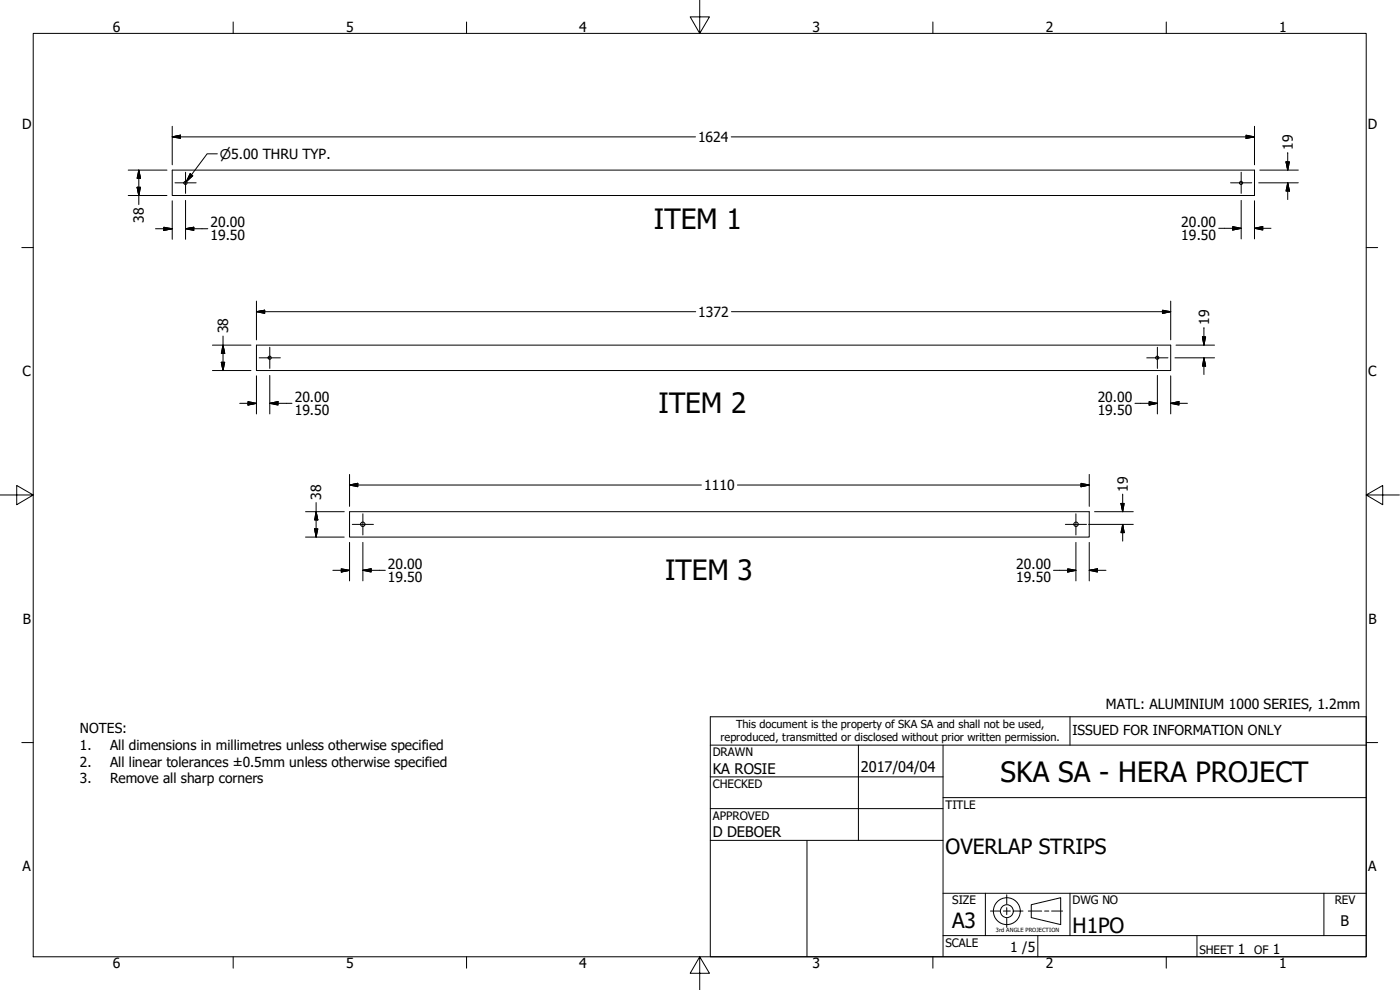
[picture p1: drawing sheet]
<svg xmlns="http://www.w3.org/2000/svg" width="420mm" height="297mm" viewBox="0 0 420 297" stroke-linecap="round" stroke-linejoin="round" font-family="sans-serif">
<!-- layer: Visible (ANSI) -->
<g fill="none" stroke="#000" stroke-width=".3">
<path d="M51.7 51h324.8v7.7h-324.8zM77 103.6h274.3v7.6h-274.3zM104.9 153.5h222v7.6h-222z"/>
<circle cx="55.7" cy="54.9" r=".48"/>
<circle cx="372.5" cy="54.9" r=".48"/>
<circle cx="80.9" cy="107.3" r=".48"/>
<circle cx="347.3" cy="107.3" r=".48"/>
<circle cx="108.9" cy="157.3" r=".67"/>
<circle cx="322.9" cy="157.3" r=".67"/>
</g>
<!-- layer: Border (ANSI) -->
<g fill="none" stroke="#000" stroke-width=".3">
<path d="M10 10h400v277.1h-400zM70 6.6v3.4M140 6.6v3.4M210 0v10l-2.9-4.9h5.8l-2.9 4.9M280 6.6v3.4M350 6.6v3.4M6.5 74.3h3.5M410 74.3h3.4M0 148.5h10l-5-2.8v5.7l5-2.9M410 148.5l5 2.9v-5.7l-5 2.8h10M6.5 222.8h3.5M410 222.8h3.4"/>
<path d="M70 287.1v3.4M140 287.1v3.4M210 287.1l2.9 4.9h-5.8l2.9-4.9v9.9M280 287.1v3.4M350 287.1v3.4"/>
</g>
<!-- layer: Title (ANSI) -->
<g fill="none" stroke="#000" stroke-width=".3">
<path d="M213.2 215.1h196.8v72h-196.8zM321.1 215.1v8.5M213.2 233.1h69.8M213.2 223.6h196.8M257.6 223.6v28.5M283 239.3h127M283 223.6v63.5M213.2 242.6h69.8M213.2 252.1h69.8M242.2 252.1v35M283 268h127M295.7 268v12.7"/>
<path d="M321.1 268v12.7M397.3 268v12.7M283 280.7h127M311.5 280.7v6.4M359.2 280.7v6.4"/>
</g>
<!-- layer: Dimension (ANSI) -->
<g fill="none" stroke="#000" stroke-width=".3">
<path d="M51.7 37.9v11.6M376.5 37.9v11.6M38.5 58.7h11.6M38.5 51h11.6M41.1 56.2h1.1l-.5 2.5zM41.7 51l.5 2.5h-1.1zM41.7 51v10.4M51.7 41.1l2.5-.5v.9zM51.7 41.1h157M219.5 41.1h157M374 40.6l2.5 .5-2.5 .4zM377.8 54.8h11.8"/>
<path d="M378.1 51h11.5M386 48.6h1l-.5 2.4zM386.5 54.8l.5 2.5h-1zM386.5 45.8v5.2M386.5 54.8v5.1M46.7 68.6h5M49.1 68.2l2.6 .4-2.6 .5zM51.7 60.2v11.6M55.7 68.6l2.5-.4v.9zM55.7 68.6h6.7M55.7 60.1v11.7M365.8 68.5h6.7"/>
<path d="M370 68l2.5 .5-2.5 .5zM372.5 60.1v11.6M376.5 68.5l2.5-.5v1zM376.5 60.2v11.5M376.5 68.5h4.9M77 93.5l2.4-.4v.9zM77 93.5h131.8M77 90.3v11.7M219.5 93.5h131.8M348.9 93.1l2.4 .4-2.4 .5zM351.3 90.3v11.7M361.3 98.3v5.3"/>
<path d="M63.8 103.6h11.5M63.8 111.2h11.5M66.4 108.7h1l-.5 2.5zM66.9 103.6l.5 2.4h-1zM66.9 100.8v10.4M77 112.8v11.4M81 112.6v11.6M347.3 112.6v11.6M351.3 112.8v11.4M352.6 107.4h11.9M352.9 103.6h11.6M360.9 101.1h.9l-.5 2.5z"/>
<path d="M361.3 107.4l.5 2.4h-.9zM361.3 107.4v5M71.9 121h5.1M74.4 120.5l2.6 .5-2.6 .5zM81 121l2.4-.5v1zM81 121h6.6M340.6 121h6.7M344.9 120.5l2.4 .5-2.4 .5zM351.3 121l2.5-.5v1zM351.3 121h5.1M91.7 153.5h11.6M94.4 158.7h1l-.5 2.4z"/>
<path d="M94.9 153.5l.5 2.5h-1zM94.9 150.8v10.3M104.9 145.5l2.5-.5v1zM104.9 145.5h105.6M104.9 142.4v9.5M221.3 145.5h105.6M324.4 145l2.5 .5-2.5 .5zM326.7 157.3h13.4M326.9 142.4v9.5M328.5 153.5h11.6M336.4 151.1h1l-.5 2.4zM336.9 157.3l.5 2.5h-1z"/>
<path d="M336.9 148.3v5.2M336.9 157.3v5.1M91.7 161.1h11.6M99.9 171.1h5M102.4 170.7l2.5 .4-2.5 .5zM104.9 162.7v11.6M108.9 171.1l2.5-.4v.9zM108.9 171.1h6.7M108.9 162.7v11.6M316.2 171.1h6.7M320.4 170.7l2.5 .4-2.5 .5zM322.9 162.7v11.6"/>
<path d="M326.9 171.1l2.5-.4v.9zM326.9 162.7v11.6M326.9 171.1h5"/>
</g>
<g fill="#000" stroke="#000" stroke-width=".3">
<path d="M41.1 56.2l.6 2.5zM41.1 56.2h1.1l-.5 2.5zM41.7 51l.5 2.5zM41.7 51l.5 2.5h-1.1zM51.7 41.1l2.5-.5zM51.7 41.1l2.5-.5v.9zM374 41.5l2.5-.4zM374 40.6l2.5 .5-2.5 .4zM386 48.6l.5 2.4zM386 48.6h1l-.5 2.4zM386.5 54.8l.5 2.5zM386.5 54.8l.5 2.5h-1z"/>
<path d="M49.1 69.1l2.6-.5zM49.1 68.2l2.6 .4-2.6 .5zM55.7 68.6l2.5-.4zM55.7 68.6l2.5-.4v.9zM370 69l2.5-.5zM370 68l2.5 .5-2.5 .5zM376.5 68.5l2.5-.5zM376.5 68.5l2.5-.5v1zM77 93.5l2.4-.4zM77 93.5l2.4-.4v.9zM348.9 94l2.4-.5zM348.9 93.1l2.4 .4-2.4 .5z"/>
<path d="M66.4 108.7l.5 2.5zM66.4 108.7h1l-.5 2.5zM66.9 103.6l.5 2.4zM66.9 103.6l.5 2.4h-1zM360.9 101.1l.4 2.5zM360.9 101.1h.9l-.5 2.5zM361.3 107.4l.5 2.4zM361.3 107.4l.5 2.4h-.9zM74.4 121.5l2.6-.5zM74.4 120.5l2.6 .5-2.6 .5zM81 121l2.4-.5zM81 121l2.4-.5v1z"/>
<path d="M344.9 121.5l2.4-.5zM344.9 120.5l2.4 .5-2.4 .5zM351.3 121l2.5-.5zM351.3 121l2.5-.5v1zM94.4 158.7l.5 2.4zM94.4 158.7h1l-.5 2.4zM94.9 153.5l.5 2.5zM94.9 153.5l.5 2.5h-1zM104.9 145.5l2.5-.5zM104.9 145.5l2.5-.5v1zM324.4 146l2.5-.5zM324.4 145l2.5 .5-2.5 .5z"/>
<path d="M336.4 151.1l.5 2.4zM336.4 151.1h1l-.5 2.4zM336.9 157.3l.5 2.5zM336.9 157.3l.5 2.5h-1zM102.4 171.6l2.5-.5zM102.4 170.7l2.5 .4-2.5 .5zM108.9 171.1l2.5-.4zM108.9 171.1l2.5-.4v.9zM320.4 171.6l2.5-.5zM320.4 170.7l2.5 .4-2.5 .5zM326.9 171.1l2.5-.4zM326.9 171.1l2.5-.4v.9z"/>
</g>
<!-- layer: Center Mark (ANSI) -->
<path d="M52.5 54.8h6.4M55.7 51.7v6.3M369.3 54.8h6.4M372.5 51.7v6.3M77.8 107.4h6.3M81 104.2v6.3M344.2 107.4h6.3M347.3 104.2v6.3M105.7 157.3h6.4M108.9 154.2v6.3M319.7 157.3h6.4M322.9 154.2v6.3" fill="none" stroke="#000" stroke-width=".3"/>
<!-- layer: Sketch Geometry (ANSI) -->
<g fill="none" stroke="#000" stroke-width=".3">
<path d="M297.2 273.4h2.8M301.1 273.4h2.1M302.1 268.5v2.8M302.1 272.3v2.1M302.1 275.5v2.7M304.3 273.4h2.7M308.6 273.4h4M309.5 271.4l8.8-2v8l-8.8-2.1zM313.5 273.4h1.3M315.6 273.4h3.3"/>
<circle cx="302.2" cy="273.4" r="4"/>
<circle cx="302.2" cy="273.4" r="1.94"/>
</g>
<!-- layer: Symbol (ANSI) -->
<path d="M57.1 52.1l.7 .7-1.9 1.7zM65.2 46.2h-3l-6.3 8.3" fill="none" stroke="#000" stroke-width=".3"/>
<path d="M57.1 52.1l-1.2 2.4zM57.1 52.1l.7 .7-1.9 1.7z" fill="#000" stroke="#000" stroke-width=".3"/>
<g font-size="8.4">
<text x="196.2" y="68.6">ITEM 1</text>
<text x="197.6" y="123.9">ITEM 2</text>
<text x="199.6" y="173.9">ITEM 3</text>
<text x="300.3" y="234.5">SKA SA - HERA PROJECT</text>
</g>
<g font-size="6.3">
<text x="283.8" y="256.1">OVERLAP STRIPS</text>
<text x="285.8" y="278.6">A3</text>
<text x="321.9" y="279.8">H1PO</text>
</g>
<g font-size="4.4">
<text x="213.9" y="232.2">KA ROSIE</text>
<text x="258.4" y="231.6">2017/04/04</text>
<text x="213.9" y="251.3">D DEBOER</text>
<text x="402.3" y="277.9">B</text>
</g>
<g font-size="4.2">
<text x="33.8" y="9.6">6</text>
<text x="103.9" y="9.6">5</text>
<text x="173.9" y="9.6">4</text>
<text x="243.8" y="9.6">3</text>
<text x="313.9" y="9.6">2</text>
<text x="383.9" y="9.6">1</text>
<text x="6.7" y="38.7">D</text>
<text x="410.5" y="38.7">D</text>
<text x="209.5" y="42.6">1624</text>
<text x="388" y="45" transform="rotate(-90 388 45)">19</text>
<text x="43.2" y="66.8" transform="rotate(-90 43.2 66.8)">38</text>
<text x="63.2" y="68.2">20.00</text>
<text x="354.5" y="68.1">20.00</text>
<text x="354.5" y="72">19.50</text>
<text x="63.2" y="72.1">19.50</text>
<text x="209.5" y="95">1372</text>
<text x="68.5" y="100" transform="rotate(-90 68.5 100)">38</text>
<text x="362.8" y="97.5" transform="rotate(-90 362.8 97.5)">19</text>
<text x="6.8" y="113">C</text>
<text x="410.7" y="113">C</text>
<text x="88.5" y="120.6">20.00</text>
<text x="88.5" y="124.5">19.50</text>
<text x="329.4" y="120.6">20.00</text>
<text x="329.4" y="124.5">19.50</text>
<text x="96.4" y="150" transform="rotate(-90 96.4 150)">38</text>
<text x="211.3" y="147.1">1110</text>
<text x="338.5" y="147.5" transform="rotate(-90 338.5 147.5)">19</text>
<text x="116.4" y="170.7">20.00</text>
<text x="305" y="170.7">20.00</text>
<text x="116.4" y="174.6">19.50</text>
<text x="305" y="174.6">19.50</text>
<text x="6.9" y="187.2">B</text>
<text x="410.7" y="187.2">B</text>
<text x="331.9" y="212.8">MATL: ALUMINIUM 1000 SERIES, 1.2mm</text>
<text x="6.8" y="261.4">A</text>
<text x="410.7" y="261.4">A</text>
<text x="303.2" y="285.6">1 /5</text>
<text x="371.5" y="286.2">1</text>
<text x="382" y="286.2">1</text>
<text x="33.8" y="290.5">6</text>
<text x="103.9" y="290.5">5</text>
<text x="173.9" y="290.5">4</text>
<text x="243.8" y="290.5">3</text>
<text x="313.9" y="290.5">2</text>
<text x="383.9" y="290.5">1</text>
</g>
<g font-size="4.1">
<text x="24" y="220.1">NOTES:</text>
<text x="321.9" y="220.5">ISSUED FOR INFORMATION ONLY</text>
<text x="24" y="225">1.</text>
<text x="33" y="225">All dimensions in millimetres unless otherwise specified</text>
<text x="24" y="230">2.</text>
<text x="33" y="230">All linear tolerances ±0.5mm unless otherwise specified</text>
<text x="24" y="234.9">3.</text>
<text x="33" y="234.9">Remove all sharp corners</text>
</g>
<text font-size="4" x="66" y="47.7">⌀5.00 THRU TYP.</text>
<g font-size="3.5">
<text x="213.9" y="226.9">DRAWN</text>
<text x="213.9" y="236.4">CHECKED</text>
<text x="213.9" y="245.9">APPROVED</text>
<text x="283.8" y="242.6">TITLE</text>
<text x="285.8" y="271.3">SIZE</text>
<text x="321.9" y="271.3">DWG NO</text>
<text x="400.6" y="271.3">REV</text>
<text x="283.8" y="284">SCALE</text>
<text x="360" y="286.2">SHEET</text>
<text x="376.4" y="286.2">OF</text>
</g>
<g font-size="3.3">
<text x="220.9" y="218.4">This document is the property of SKA SA and shall not be used,</text>
<text x="216.3" y="222.4">reproduced, transmitted or disclosed without prior written permission.</text>
</g>
<text font-size="1.7" x="298.9" y="279.8">3rd ANGLE PROJECTION</text>
</svg>
